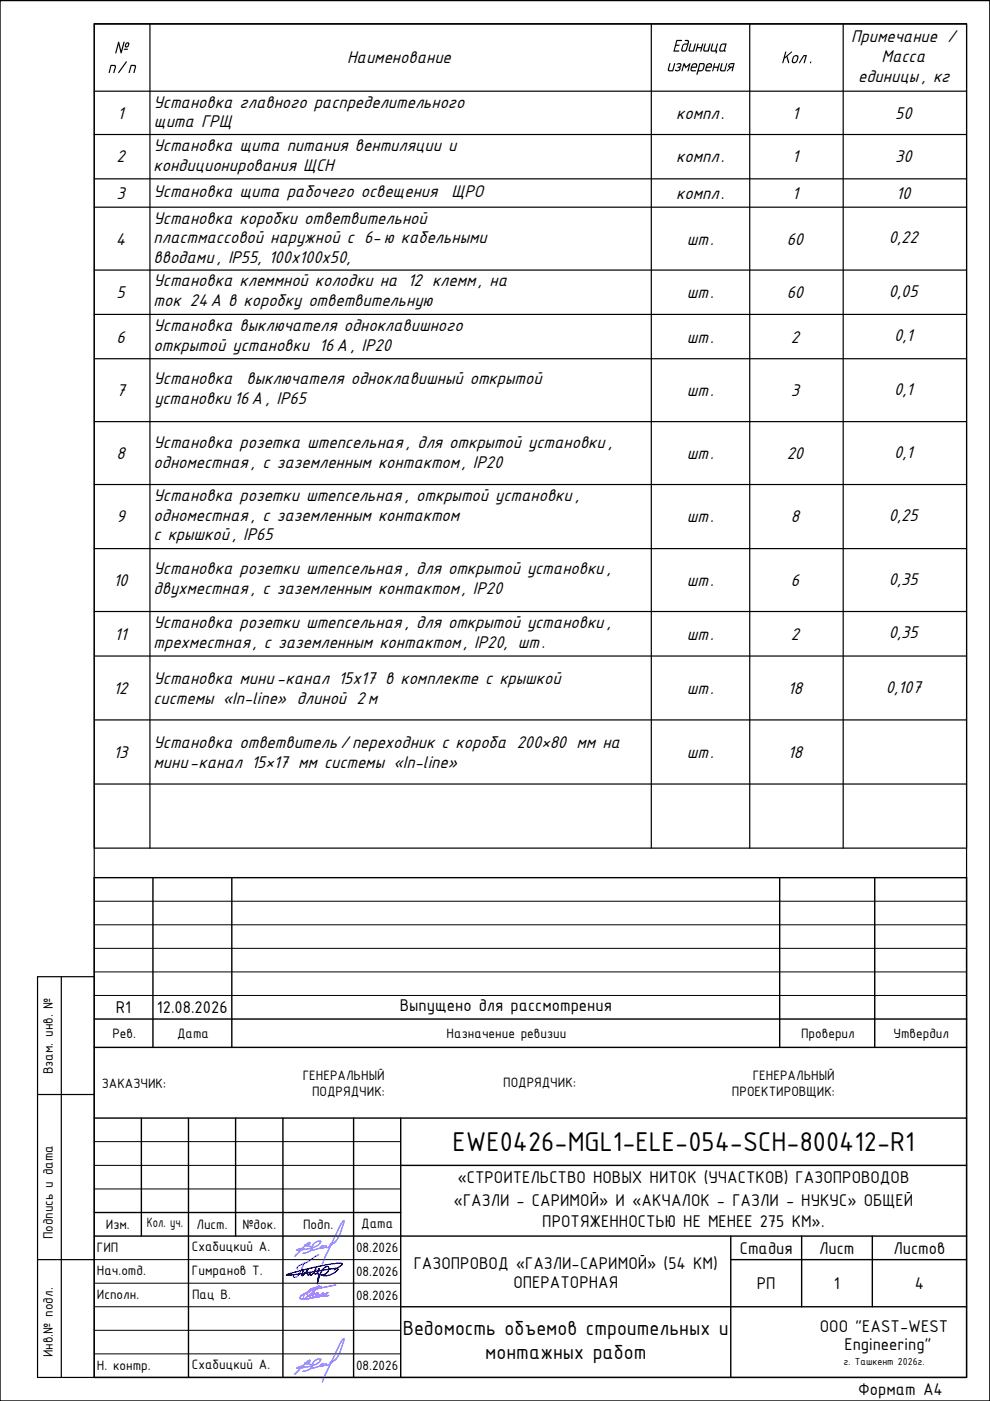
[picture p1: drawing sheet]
<svg xmlns="http://www.w3.org/2000/svg" width="210mm" height="297mm" viewBox="0 0 210 297" stroke-linecap="round" stroke-linejoin="round" font-family="sans-serif">
<!-- layer: 0 -->
<g fill="#000">
<path d="M149.4 9.3h.3l-.3 1.1v.3h.6l.4-1.4h.3l-.5 1.7h-.8l-.3-.3zM151.4 13.4h.2l-.1 .7h.7l.2-.7h.3l-.6 1.7-.1-.1 .1-.6h-.7l-.1 .6-.2 .1h-.1zM151 9.3l.2-.1-.3 1.2 .1 .3h.6l.4-1.4h.2l-.4 1.4h.3l-.2 .6h-.2l.1-.3h-.9l-.2-.3zM153 13.4h.2l-.3 1.2 .1 .3h.6l.4-1.5h.2l-.5 1.7h-.7l-.4-.3z"/>
<path d="M150.2 13.7l-.3 .4h.8v-.1a.33 .33 0 0 0-.2-.3 .33 .33 0 0 0-.3 0zM149.9 13.6l.8-.2 .3 .3v.3l-.2 .4h-.9l-.1 .4 .9 .1-.2 .2h-.6a.38 .38 0 0 1-.4-.5z"/>
<path d="M153.1 9.5l-.4 .9 .1 .3 .6-.1 .4-1.1zM152.9 9.4l.3-.2 .9 .1-.4 1.3a.21 .21 0 0 1 .2 .2 .21 .21 0 0 1-.2 .2 .21 .21 0 0 1-.2-.2l-.6 .2a.36 .36 0 0 1-.4-.2 .36 .36 0 0 1 0-.4z"/>
<path d="M154.6 13.6l.4-.2h.7l-.5 1.7-.1-.1 .2-.6h-.3l-.7 .7h-.2l.6-.7-.3-.3zM154.8 13.7l-.2 .2 .2 .2h.5l.2-.5z"/>
</g>
<g fill="none" stroke="#000" stroke-width=".25">
<path d="M20 19.3h184.9M20 5h184.9v174.8h-184.9zM20 5.1h184.9v286.9h-184.9zM31.8 5v174.8M138.1 5v174.8M159 5v174.8M178.8 5v174.8M20 28.5h184.9M20 37.9h184.9M20 43.9h184.9M20 57.3h184.9M20 66.7h184.9"/>
<path d="M20 76.1h184.9M20 89.4h184.9M20 102.7h184.9M20 116.3h184.9M20 129.7h184.9M20 139.1h184.9M20 152.6h184.9M20 166.2h184.9M13 207.1v84.9M20 207.1h-12v84.9h12M8 232.1h12M8 267.1h12"/>
</g>
<g fill="none" stroke="#000" stroke-width=".3">
<path d="M0 .1h209.9v296.9h-209.9zM209.9 .1v296.9M32.4 186.1v36M49.1 186.1v36M165.3 186.1v36M185.5 186.1v36M20 216.1h184.9M20 237.1h184.9v54.9h-184.9zM20 222.1v15M30 237.1v25M40 237.1v54.9M50 237.1v25"/>
<path d="M60 237.1v54.9M75 237.1v54.9M85 237.1v54.9M204.9 222.1h-184.9v-36h184.9v51M20 257.1h65M85 247.1h119.9M20 262.1h184.9M85 277.1h119.9M154.9 267.1h50M154.9 262.1v29.9M170 262.1v15M185 262.1v15"/>
</g>
<g fill="none" stroke="#000" stroke-width=".21">
<path d="M20 196.1h184.9M20 191.1h184.9M20 211.1h184.9M20 206.1h184.9M20 201.1h184.9M20 247.1h65M20 252.1h65M20 242h65M20 277.1h65M20 267.1h65M20 272.1h65M20 282.1h65"/>
<path d="M20 287h65"/>
</g>
<path d="M66.5 274.5l1-.4a.94 .94 0 0 1-1 .9l-.2-.1zM67.7 272.5l-3 2.9a.41 .41 0 0 1-.4-.3 .41 .41 0 0 1 .1-.5l.5-.4 .2 .1 .1 .4h.2l1.3-.7-.8 .7-.3 .5M68.2 272.7l-.7 .2a2.37 2.37 0 0 0-2.1 1l.1 .2M71.2 272.4l-3.6 .8a8.4 8.4 0 0 0-3.9 1.7l-.1 .4a9.6 9.6 0 0 0 4.3-.4l1.8-.3-.7 .2-.6-.2 1.1-.6-.3 .3-1.1 .2 .5-.4-.5 .4-1 .3 .4-.5" fill="none" stroke="#3f00ff" stroke-width=".25"/>
<!-- layer: LAYER_1 -->
<path d="M64.3 265.8l.1-.1a2.19 2.19 0 0 0 1.9-1 1.99 1.99 0 0 0-1.7-.6l.1-.1a.82 .82 0 0 0 1-.4 .24 .24 0 0 0-.2-.2 .24 .24 0 0 0-.2 .2l-2.8 2.7M68.4 264.2l.1 .1-.4 .3-1.8 .5a.29 .29 0 0 1-.3-.2 .29 .29 0 0 1 0-.3 1.62 1.62 0 0 1 2-1.4v.1a2.45 2.45 0 0 1-1.7 1.2l-3.4 .6a1.93 1.93 0 0 1 1.6-.4M68.7 264.1a.78 .78 0 0 0-.9 .6h.1a1.42 1.42 0 0 0 1.3-.5v.3a1.95 1.95 0 0 0 1.4-.9l-.5 .2-.1 .1 .5-.2a3.4 3.4 0 0 0 1.7-2.3l.7-2.6-.9 1.3-3.7 7.9M64.3 290.8a2.91 2.91 0 0 0 2-1v-.1a1.26 1.26 0 0 0-1.5-.6l-.2-.1h.1a.88 .88 0 0 0 1-.4 .23 .23 0 0 0-.2-.2 .23 .23 0 0 0-.2 .2l-2.8 2.8M68.4 289.2l.1 .1-.3 .2-1.9 .6a.32 .32 0 0 1-.3-.2 .32 .32 0 0 1 0-.4 1.63 1.63 0 0 1 2-1.3v.2a2.43 2.43 0 0 1-1.7 1.1l-2 .5-1.4 .1 .9-.4h.7M68.7 289.1a.7 .7 0 0 0-.8 .6l.8-.2 .5-.4v.4h.2l1.2-.9-.5 .2-.1 .1 .5-.2a3.4 3.4 0 0 0 1.7-2.3l.7-2.6-.4 .4-.5 .9-3.7 7.9" fill="none" stroke="#003fff" stroke-width=".25"/>
<path d="M60.8 270.2l-.1 .2h.2l1.1-.1 9.2-1.4a.32 .32 0 0 1 .5 .1 .32 .32 0 0 1-.3 .4l-1.6 1-.5 .1-.9-.1a.49 .49 0 0 0-.6-.2 .49 .49 0 0 0-.3 .6l-.2 1.4 .3-1.5 .6-1.2 .5-.7 .6-.3a.49 .49 0 0 1 .5 .4 .49 .49 0 0 1-.2 .5l-.6 .7-1.3 .1a.34 .34 0 0 1-.3-.5l.2-.7v.4l-.5 .6a.36 .36 0 0 1-.5-.1 .36 .36 0 0 1 .1-.5l.3-.4-.9 1.3a.23 .23 0 0 1-.3 .1 .23 .23 0 0 1-.1-.4v-.1l-.1 .2a.28 .28 0 0 1-.4 .1 .28 .28 0 0 1-.1-.4l.1-.4 .2-.4-.7 .9-.7 .6 .4-1.3-.4 1.3 .7-.6 .7-.9-.3 .5 .1 .5a.25 .25 0 0 0 .2 .3 .25 .25 0 0 0 .2-.3l.1-.1v.1a.24 .24 0 0 0 .1 .4 .24 .24 0 0 0 .4-.2l.8-1.2-.4 .7a.34 .34 0 0 0 .3 .4 .34 .34 0 0 0 .4-.3l.3-.8-.3 .8a.88 .88 0 0 0 1.2 .4l.5-.1 .5-.4 .2-.9a.39 .39 0 0 0-.3-.3 .39 .39 0 0 0-.4 .2l-.5 .3-.5 .9-.7 2.3 .3-1.7a.43 .43 0 0 1 .3-.3 .43 .43 0 0 1 .5 .2l.9 .1 .5-.1 .9-.5 .8-.5a.3 .3 0 0 0 .1-.5 .3 .3 0 0 0-.4 0l-7.7 1.2-2.8 .3 .6-.4 1.6-.4 5.3-1.3 3.1-.5h1a.26 .26 0 0 1 .2 .3 .26 .26 0 0 1-.2 .2l-1.4 .9 1.5-1a.34 .34 0 0 0-.1-.4 .34 .34 0 0 0-.4 0l-3.7 .5-4.1 1zM64.6 267.6l-1.3 2.8-.7 .4a.32 .32 0 0 1-.4-.1 .32 .32 0 0 1 .2-.5M67.6 266l-2.7 1.7-1.7 .8a.39 .39 0 0 0-.1 .6" fill="none" stroke="#00f" stroke-width=".21"/>
<text font-size="6.2" x="96" y="244.1">EWE0426-MGL1-ELE-054-SCH-800412-R1</text>
<g font-size="4.7">
<text x="85.4" y="283.1">Ведомость объемов строительных и</text>
<text x="102.9" y="288.1">монтажных работ</text>
</g>
<g font-size="4">
<text x="24.1" y="11.3">№</text>
<text x="142.5" y="11">Единица</text>
<text x="180.5" y="9">Примечание /</text>
<text x="22.7" y="15.5">п/п</text>
<text x="73.6" y="13.4">Наименование</text>
<text x="141.2" y="15.1">измерения</text>
<text x="165.6" y="13.4">Кол .</text>
<text x="181.9" y="17.3">единицы , кг</text>
<text x="186.9" y="13.2">Масса</text>
<text x="32.6" y="22.8">Установка главного распределительного</text>
<text x="24.9" y="25.2">1</text>
<text x="32.6" y="27">щита ГРЩ</text>
<text x="143.4" y="25.2">компл.</text>
<text x="167.9" y="25.2">1</text>
<text x="189.8" y="25.2">50</text>
<text x="24.7" y="34.4">2</text>
<text x="32.6" y="32">Установка щита питания вентиляции и</text>
<text x="143.4" y="34.4">компл.</text>
<text x="167.9" y="34.4">1</text>
<text x="189.8" y="34.4">30</text>
<text x="32.6" y="36.2">кондиционирования ЩСН</text>
<text x="32.6" y="41.8">Установка щита рабочего освещения</text>
<text x="95.7" y="41.8">ЩРО</text>
<text x="24.7" y="42.1">3</text>
<text x="32.6" y="47.4">Установка коробки ответвительной</text>
<text x="143.4" y="42.1">компл.</text>
<text x="167.9" y="42.1">1</text>
<text x="190" y="42.1">10</text>
<text x="24.6" y="51.8">4</text>
<text x="32.6" y="51.6">пластмассовой наружной с 6-ю кабельными</text>
<text x="145.6" y="51.8">шт.</text>
<text x="166.8" y="51.8">60</text>
<text x="188.5" y="51.6">0,22</text>
<text x="32.6" y="55.7">вводами , IP55, 100x100x50,</text>
<text x="24.7" y="63.2">5</text>
<text x="32.6" y="60.7">Установка клеммной колодки на 12 клемм, на</text>
<text x="32.6" y="64.9">ток 24А в коробку ответвительную</text>
<text x="145.6" y="63.2">шт.</text>
<text x="166.8" y="63.2">60</text>
<text x="188.5" y="62.9">0,05</text>
<text x="32.6" y="70.2">Установка выключателя одноклавишного</text>
<text x="24.7" y="72.6">6</text>
<text x="32.6" y="74.3">открытой установки 16 А , IP20</text>
<text x="145.6" y="72.6">шт.</text>
<text x="167.7" y="72.6">2</text>
<text x="189.6" y="72.4">0,1</text>
<text x="24.7" y="84">7</text>
<text x="32.6" y="81.5">Установка</text>
<text x="52.3" y="81.5">выключателя одноклавишный открытой</text>
<text x="145.6" y="84">шт.</text>
<text x="167.7" y="84">3</text>
<text x="189.6" y="83.8">0,1</text>
<text x="32.7" y="85.7">установки 16 А , IP65</text>
<text x="32.6" y="95">Установка розетка штепсельная , для открытой установки ,</text>
<text x="24.7" y="97.3">8</text>
<text x="32.6" y="99.2">одноместная, с заземленным контактом, IP20</text>
<text x="145.6" y="97.3">шт.</text>
<text x="166.8" y="97.3">20</text>
<text x="189.6" y="97.1">0,1</text>
<text x="32.6" y="106.2">Установка розетки штепсельная , открытой установки ,</text>
<text x="24.7" y="110.8">9</text>
<text x="32.6" y="110.4">одноместная, с заземленным контактом</text>
<text x="145.6" y="110.8">шт.</text>
<text x="167.7" y="110.8">8</text>
<text x="188.5" y="110.5">0,25</text>
<text x="32.6" y="114.6">с крышкой, IP65</text>
<text x="24" y="124.2">10</text>
<text x="32.6" y="121.8">Установка розетки штепсельная , для открытой установки ,</text>
<text x="32.6" y="126">двухместная, с заземленным контактом, IP20</text>
<text x="145.6" y="124.2">шт.</text>
<text x="167.7" y="124.2">6</text>
<text x="188.5" y="124">0,35</text>
<text x="24.3" y="135.6">11</text>
<text x="32.6" y="133.2">Установка розетки штепсельная , для открытой установки ,</text>
<text x="32.6" y="137.3">трехместная, с заземленным контактом, IP20, шт.</text>
<text x="145.6" y="135.6">шт.</text>
<text x="167.7" y="135.6">2</text>
<text x="188.5" y="135.4">0,35</text>
<text x="24" y="147.1">12</text>
<text x="32.6" y="145">Установка мини -канал 15x17 в комплекте с крышкой</text>
<text x="32.6" y="149.2">системы «In-line» длиной 2м</text>
<text x="145.6" y="147.1">шт.</text>
<text x="167" y="147.1">18</text>
<text x="187.8" y="146.9">0,107</text>
<text x="24" y="160.7">13</text>
<text x="32.6" y="158.6">Установка ответвитель /переходник с короба 200×80 мм на</text>
<text x="145.6" y="160.7">шт.</text>
<text x="167" y="160.7">18</text>
<text x="32.6" y="162.8">мини-канал 15×17 мм системы «In-line»</text>
</g>
<g font-size="3.9">
<text x="24.6" y="214.8">R1</text>
<text x="33.3" y="214.8">12.08.2026</text>
<text x="84.8" y="214.4">Выпущено для рассмотрения</text>
<text x="97" y="250.8">«СТРОИТЕЛЬСТВО НОВЫХ НИТОК (УЧАСТКОВ) ГАЗОПРОВОДОВ</text>
<text x="96.1" y="255.7">«ГАЗЛИ - САРИМОЙ» И «АКЧАЛОК - ГАЗЛИ - НУКУС» ОБЩЕЙ</text>
<text x="115" y="260.3">ПРОТЯЖЕННОСТЬЮ НЕ МЕНЕЕ 275 КМ».</text>
<text x="87.7" y="269">ГАЗОПРОВОД «ГАЗЛИ-САРИМОЙ» (54 КМ)</text>
<text x="156.8" y="265.8">Стадия</text>
<text x="173.7" y="265.8">Лист</text>
<text x="189.4" y="265.8">Листов</text>
<text x="108.8" y="273.2">ОПЕРАТОРНАЯ</text>
<text x="160.4" y="273.3">РП</text>
<text x="176.8" y="273.3">1</text>
<text x="194" y="273.3">4</text>
<text x="173.8" y="282.3">OOO &quot;EAST-WEST</text>
<text x="179" y="286.3">Engineering&quot;</text>
<text x="181.9" y="295.8">Формат A4</text>
</g>
<g font-size="3.1">
<text x="23.8" y="220">Рев.</text>
<text x="37.5" y="220">Дата</text>
<text x="94.7" y="220">Назначение ревизии</text>
<text x="169.8" y="220">Проверил</text>
<text x="189.4" y="220">Утвердил</text>
<text x="11.2" y="227.8" transform="rotate(-90 11.2 227.8)">Взам. инв. №</text>
<text x="21.6" y="230.6">ЗАКАЗЧИК:</text>
<text x="64.2" y="229">ГЕНЕРАЛЬНЫЙ</text>
<text x="66.2" y="232.4">ПОДРЯДЧИК:</text>
<text x="106.7" y="230.5">ПОДРЯДЧИК:</text>
<text x="155.2" y="232.4">ПРОЕКТИРОВЩИК:</text>
<text x="159.6" y="228.9">ГЕНЕРАЛЬНЫЙ</text>
<text x="11.2" y="262.8" transform="rotate(-90 11.2 262.8)">Подпись и дата</text>
<text x="22.4" y="260.5">Изм.</text>
<text x="31.1" y="260.3">Кол. уч.</text>
<text x="41.7" y="260.5">Лист.</text>
<text x="51.4" y="260.5">№док.</text>
<text x="64.3" y="260.5">Подп.</text>
<text x="76.6" y="260.4">Дата</text>
<text x="20.5" y="265.5">ГИП</text>
<text x="40.7" y="265.3">Схабицкий А.</text>
<text x="75.5" y="265.5">08.2026</text>
<text x="20.5" y="270.4">Нач.отд.</text>
<text x="20.5" y="275.4">Исполн.</text>
<text x="40.7" y="270.3">Гимранов Т.</text>
<text x="40.7" y="275.5">Пац В.</text>
<text x="75.5" y="270.6">08.2026</text>
<text x="75.5" y="275.6">08.2026</text>
<text x="11.2" y="287.8" transform="rotate(-90 11.2 287.8)">Инв.№ подл.</text>
<text x="20.5" y="290.5">Н. контр.</text>
<text x="40.7" y="290.3">Схабицкий А.</text>
<text x="75.5" y="290.6">08.2026</text>
</g>
<text font-size="2.3" x="178.8" y="289.3">г. Ташкент 2026г.</text>
</svg>
